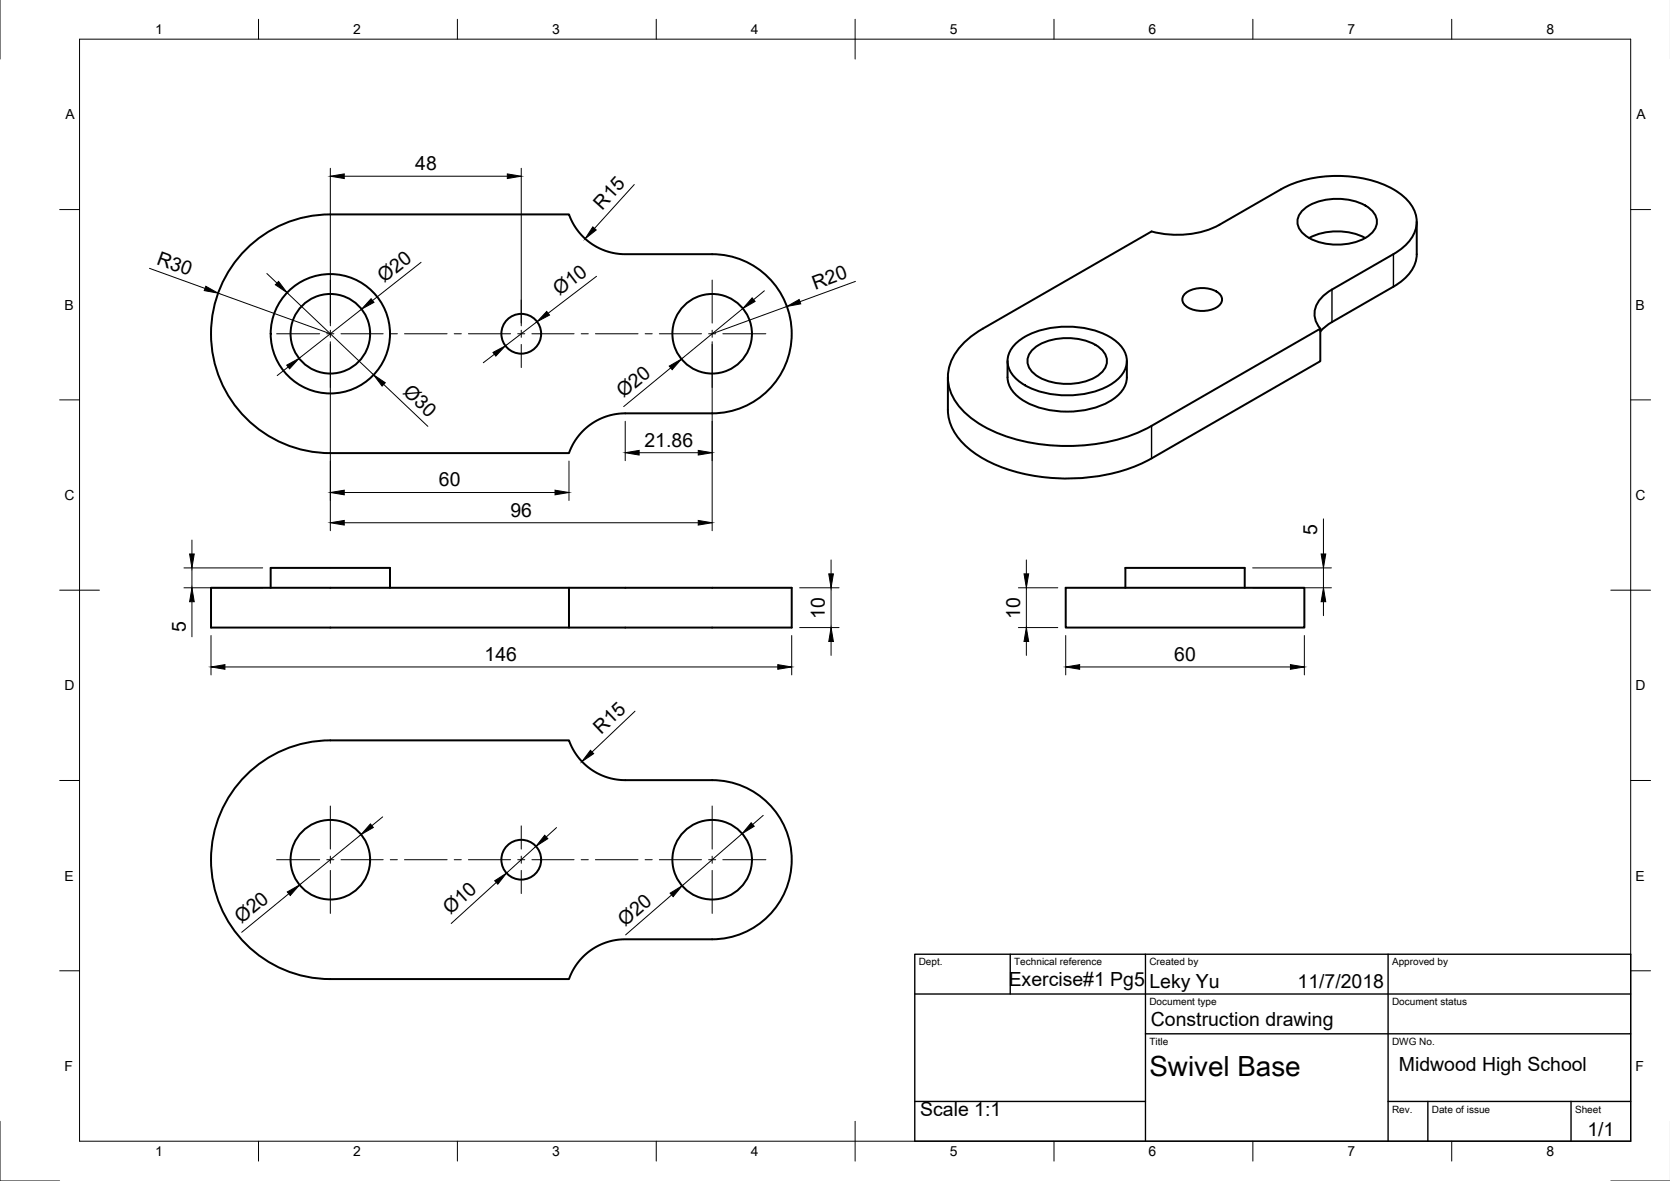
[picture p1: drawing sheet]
<svg xmlns="http://www.w3.org/2000/svg" width="420mm" height="297mm" viewBox="0 0 420 297" stroke-linecap="round" stroke-linejoin="round" font-family="sans-serif">
<!-- layer: Visible -->
<g fill="none" stroke="#000" stroke-width=".5">
<path d="M327.6 53a14 14 0 0 1 12.6-2.6 8.4 8.4 0 0 1 6 4.2 4 4 0 0 1-1.7 4.6 15 15 0 0 1-16.1 0 3.9 3.9 0 0 1-.8-6.2zM329.4 59.9a15.7 15.7 0 0 1 14.1 0M356.4 55.8v8.2a10 10 0 0 1-5.8 8.1l-16.1 9.3-2.3 2M61.9 62.7a29.9 29.9 0 0 1 21.2-8.8h60.1a15 15 0 0 0 14.1 10h21.9a20 20 0 0 1 20 20 20 20 0 0 1-20 20.1h-21.9a15 15 0 0 0-14.1 10h-60.1a30 30 0 0 1-27.7-18.6 30 30 0 0 1 6.5-32.7zM298.3 73.7a7.1 7.1 0 0 1 8.8 .5 2.09 2.09 0 0 1-1.1 3.2 7.6 7.6 0 0 1-7.7-.5 1.94 1.94 0 0 1 0-3.2zM253.5 90.8v4.1a7.3 7.3 0 0 0 4.4 6.1 23.1 23.1 0 0 0 22.3-.7 6.9 6.9 0 0 0 3.3-5.4v-4.1M255.7 86.2a20.3 20.3 0 0 1 15.1-3.9 17.2 17.2 0 0 1 11.3 4.8 5.6 5.6 0 0 1-.8 8.2 20.3 20.3 0 0 1-15.1 4 17.2 17.2 0 0 1-11.3-4.8 5.6 5.6 0 0 1 .8-8.3zM259.7 88.1a14 14 0 0 1 12.6-2.6 8.4 8.4 0 0 1 6 4.1 4 4 0 0 1-1.8 4.6 15 15 0 0 1-16 0 3.9 3.9 0 0 1-.8-6.1zM332.2 82.7a5.7 5.7 0 0 1 .9-8.5l2-1.4 15.5-8.9a9.9 9.9 0 0 0 5.8-8.1 9.9 9.9 0 0 0-5.8-8.2 31.3 31.3 0 0 0-28.3 0l-15.5 8.9a23.6 23.6 0 0 1-17.1 1.7l-42.4 24.5a16.3 16.3 0 0 0-8.6 10.1 11.6 11.6 0 0 0 3.9 10.8 34.7 34.7 0 0 0 20.4 8.3 46.1 46.1 0 0 0 26.7-4.8l42.5-24.4v8.1l-42.5 24.5a46.7 46.7 0 0 1-30.8 4.1 31.8 31.8 0 0 1-16.5-7.8 12.4 12.4 0 0 1-3.9-8.5v-8.2M68.1 147.8v-5h30v5M143.2 147.8h-90.1v10h90.1v-10h56v10h-56M268.1 147.8h60.1v10h-60.1z"/>
<path d="M283.1 147.8v-5h30.1v5M61.9 195a29.9 29.9 0 0 1 21.2-8.8h60.1a15 15 0 0 0 14.1 10h21.9a20 20 0 0 1 20 20 20 20 0 0 1-20 20h-21.9a15 15 0 0 0-14.1 10.1h-60.1a30 30 0 0 1-27.7-18.6 30 30 0 0 1 6.5-32.7z"/>
<circle cx="83.1" cy="83.9" r="10"/>
<circle cx="83.1" cy="83.9" r="15"/>
<circle cx="131.1" cy="83.9" r="5"/>
<circle cx="179.2" cy="83.9" r="10"/>
<circle cx="83.1" cy="216.2" r="10"/>
<circle cx="131.1" cy="216.2" r="5"/>
<circle cx="179.2" cy="216.2" r="10"/>
</g>
<!-- layer: Visible Narrow -->
<path d="M335.1 72.8v8.2M350.6 63.9v8.2M289.7 107.1v8.2" fill="none" stroke="#000" stroke-width=".35"/>
<!-- layer: Border -->
<g fill="none" stroke="#000" stroke-width=".25">
<path d="M0 -.1v15M20 9.9h390.3v277.1h-390.3zM65 4.8v5.1M115.1 4.8v5.1M165.1 4.8v5.1M215.1 4.8v10.1M265.2 4.8v5.1M315.2 4.8v5.1M365.2 4.8v5.1M15 52.7h5M410.3 52.7h5M15 100.6h5"/>
<path d="M410.3 100.6h5M15 148.4h10M405.3 148.4h10M15 196.3h5M410.3 196.3h5M15 244.2h5M410.3 244.2h5M0 282v15h15M65 287v5M115.1 287v5M165.1 287v5M215.1 282v10"/>
<path d="M265.2 287v5M315.2 287v5M365.2 287v5M405.3 297h14.9"/>
</g>
<!-- layer: Center Lines -->
<g fill="none" stroke="#000" stroke-width=".25">
<path d="M83.1 70.4v10.9M131.1 75.4v5.9M179.2 70.4v10.9M69.6 83.9h10.8M82.2 83.9h1.8M83.1 83.1v1.7M83.1 86.6v10.9M85.8 83.9h10.6M98.2 83.9h1.8M101.8 83.9h10.7M114.3 83.9h1.8M117.8 83.9h10.7"/>
<path d="M130.2 83.9h1.8M131.1 83.1v1.7M131.1 86.6v5.9M133.8 83.9h10.6M146.2 83.9h1.8M149.8 83.9h10.7M162.3 83.9h1.8M165.9 83.9h10.6M178.3 83.9h1.8M179.2 83.1v1.7M179.2 86.6v10.9M181.9 83.9h10.8"/>
<path d="M69.6 216.2h10.8M82.2 216.2h1.8M83.1 202.7v10.9M83.1 215.3v1.8M83.1 218.9v10.8M85.8 216.2h10.6M98.2 216.2h1.8M101.8 216.2h10.7M114.3 216.2h1.8M117.8 216.2h10.7M130.2 216.2h1.8M131.1 207.7v5.9"/>
<path d="M131.1 215.3v1.8M131.1 218.9v5.8M133.8 216.2h10.6M146.2 216.2h1.8M149.8 216.2h10.7M162.3 216.2h1.8M165.9 216.2h10.6M178.3 216.2h1.8M179.2 202.7v10.9M179.2 215.3v1.8M179.2 218.9v10.8M181.9 216.2h10.8"/>
</g>
<!-- layer: Dimensions -->
<g fill="none" stroke="#000" stroke-width=".25">
<path d="M83.1 42.3v39.6M86.6 44.3h41M131.1 42.3v39.6M159.6 46.4l-10 11.1M37.6 67.5l14 5M54.9 73.7l28.2 10.2M67.1 68.8l2.6 2.4M72.2 73.6l21.8 20.7M91 77.8l-15.8 12.3M105.9 66l-12.2 9.6M150.1 69.5l-12.2 9.3M186.9 77.6l-15.5 12.7"/>
<path d="M192.3 73.1l-2.7 2.3M198 77.1l-18.8 6.8M215.2 70.8l-13.9 5.1M72.5 92.3l-2.8 2.2M83.1 85.9v47.6M96.5 96.7l11.1 10.5M124.4 89.1l-2.8 2.1M135.1 80.9l-7.9 6.1M168.7 92.5l-11.8 9.8M179.2 85.9v47.6M143.1 116v9.9M157.3 106v9.9"/>
<path d="M160.8 113.9h14.9M48.3 135.8v3.5M86.6 123.9h53M86.6 131.5h89.1M333 130.5v8.8M46.3 142.8h19.8M46.3 147.8h19.8M48.3 142.8v5M48.3 151.3v8.9M53.1 159.8v10M199.2 159.8v10M201.2 147.8h9.9"/>
<path d="M201.2 157.8h9.9M209.1 140.8v3.5M209.1 147.8v10M256.2 147.8h9.9M256.2 157.8h9.9M258.2 140.8v3.5M258.2 147.8v10M268.1 159.8v10M315.2 142.8h19.8M315.2 147.8h19.8M328.2 159.8v10M333 142.8v5"/>
<path d="M333 151.3v3.5M56.6 167.8h139.1M159.8 178.9l-10.8 10.2M209.1 161.3v3.5M258.2 161.3v3.5M271.6 167.8h53.1M90.9 209.9l-15.5 12.7M96.3 205.5l-2.7 2.2M134.8 212.9l-7.4 6.7M140 208.1l-2.6 2.4M186.7 209.7l-15.1 13.1M192 205.1l-2.6 2.3"/>
<path d="M72.7 224.8l-11.9 9.7M124.9 222l-11.4 10.3M169 225.1l-11.6 10"/>
</g>
<g fill="#000" stroke="#000" stroke-width=".25">
<path d="M83.1 44.3l3.5-.6v1.2zM127.6 43.7l3.5 .6-3.5 .6zM149.1 57.1l.9 .7-2.8 2.2zM51.8 72l3.1 1.7-3.5-.6zM70.1 70.8l2.1 2.8-2.9-2zM93.4 75.1l.7 1-3.1 1.7zM137.5 78.3l.8 1-3.2 1.6zM189.2 74.9l.8 .9-3.1 1.8zM198 77.1l3.1-1.8 .4 1.1zM72.1 91.8l3.1-1.7-2.3 2.7zM94 94.3l2.9 2-.8 .8zM124 88.6l3.2-1.6-2.5 2.6z"/>
<path d="M168.4 92.1l3-1.8-2.3 2.7zM157.3 113.9l3.5-.6v1.2zM175.7 113.3l3.5 .6-3.5 .6zM47.7 139.3h1.2l-.6 3.5zM83.1 123.9l3.5-.6v1.2zM83.1 131.5l3.5-.6v1.2zM139.6 123.3l3.5 .6-3.5 .6zM175.7 130.9l3.5 .6-3.5 .6zM332.4 139.3h1.2l-.6 3.5zM48.3 147.8l.6 3.5h-1.2zM208.5 144.3h1.2l-.6 3.5zM257.6 144.3h1.2l-.6 3.5z"/>
<path d="M333 147.8l.6 3.5h-1.2zM53.1 167.8l3.5-.6v1.1zM195.7 167.2l3.5 .6-3.5 .5zM209.1 157.8l.6 3.5h-1.2zM258.2 157.8l.6 3.5h-1.2zM268.1 167.8l3.5-.6v1.1zM324.7 167.2l3.5 .6-3.5 .5zM148.6 188.7l.8 .9-3 1.9zM93.2 207.2l.7 .9-3 1.8zM137 210.1l.8 .8-3 2zM189 206.9l.8 .9-3.1 1.9zM72.3 224.3l3.1-1.7-2.4 2.6z"/>
<path d="M124.5 221.5l2.9-1.9-2.2 2.8zM168.6 224.6l3-1.8-2.2 2.7z"/>
</g>
<!-- layer: TitleBlock -->
<path d="M230.2 240h180.1v47h-180.1zM230.2 250h180.1M254.2 240v10M288.2 240v47M349.2 240v47M230.2 277h58M288.2 260h122.1M349.2 277h61.1M359.2 277v10M395.3 277v10" fill="none" stroke="#000" stroke-width=".35"/>
<text font-size="7" x="289.2" y="270.5">Swivel Base</text>
<g font-size="4.9">
<text x="104.5" y="42.8">48</text>
<text x="151.5" y="53" transform="rotate(-48 151.5 53)">R15</text>
<text x="39.2" y="66.4" transform="rotate(20 39.2 66.4)">R30</text>
<text x="96.7" y="71.2" transform="rotate(-38 96.7 71.2)">Ø20</text>
<text x="140.7" y="74.6" transform="rotate(-37 140.7 74.6)">Ø10</text>
<text x="205.1" y="72.8" transform="rotate(-20 205.1 72.8)">R20</text>
<text x="101.2" y="98.8" transform="rotate(44 101.2 98.8)">Ø30</text>
<text x="156.9" y="100.2" transform="rotate(-39 156.9 100.2)">Ø20</text>
<text x="162.2" y="112.3">21.86</text>
<text x="110.4" y="122.3">60</text>
<text x="128.4" y="129.9">96</text>
<text x="331.4" y="134.5" transform="rotate(-90 331.4 134.5)">5</text>
<text x="207.5" y="155.7" transform="rotate(-90 207.5 155.7)">10</text>
<text x="256.7" y="155.7" transform="rotate(-90 256.7 155.7)">10</text>
<text x="46.7" y="158.9" transform="rotate(-90 46.7 158.9)">5</text>
<text x="121.9" y="166.2">146</text>
<text x="295.5" y="166.2">60</text>
<text x="151.2" y="184.8" transform="rotate(-44 151.2 184.8)">R15</text>
<text x="60.8" y="232.4" transform="rotate(-39 60.8 232.4)">Ø20</text>
<text x="113.4" y="230.2" transform="rotate(-42 113.4 230.2)">Ø10</text>
<text x="157.3" y="233" transform="rotate(-41 157.3 233)">Ø20</text>
<text x="253.8" y="248.1">Exercise#1 Pg5</text>
<text x="289.2" y="248.5">Leky Yu</text>
<text x="326.5" y="248.5">11/7/2018</text>
<text x="289.6" y="258">Construction drawing</text>
<text x="352" y="269.4">Midwood High School</text>
<text x="231.5" y="280.6">Scale 1:1</text>
<text x="399.4" y="285.6">1/1</text>
</g>
<g font-size="3.5">
<text x="39" y="8.6">1</text>
<text x="88.9" y="8.6">2</text>
<text x="138.9" y="8.6">3</text>
<text x="188.9" y="8.6">4</text>
<text x="239" y="8.6">5</text>
<text x="288.9" y="8.6">6</text>
<text x="339" y="8.6">7</text>
<text x="389.1" y="8.6">8</text>
<text x="16.4" y="30">A</text>
<text x="411.7" y="30">A</text>
<text x="16.2" y="77.9">B</text>
<text x="411.5" y="77.9">B</text>
<text x="16.3" y="125.8">C</text>
<text x="411.5" y="125.8">C</text>
<text x="16.2" y="173.6">D</text>
<text x="411.5" y="173.6">D</text>
<text x="16.3" y="221.5">E</text>
<text x="411.5" y="221.5">E</text>
<text x="16.3" y="269.4">F</text>
<text x="411.5" y="269.4">F</text>
<text x="39" y="290.8">1</text>
<text x="88.9" y="290.8">2</text>
<text x="138.9" y="290.8">3</text>
<text x="188.9" y="290.8">4</text>
<text x="239" y="290.8">5</text>
<text x="288.9" y="290.8">6</text>
<text x="339" y="290.8">7</text>
<text x="389.1" y="290.8">8</text>
</g>
<g font-size="2.5">
<text x="231.2" y="242.8">Dept.</text>
<text x="255.2" y="242.8">Technical reference</text>
<text x="289.2" y="242.8">Created by</text>
<text x="350.2" y="242.8">Approved by</text>
<text x="289.2" y="252.8">Document type</text>
<text x="350.2" y="252.8">Document status</text>
<text x="289.2" y="262.8">Title</text>
<text x="350.2" y="262.8">DWG No.</text>
<text x="350.2" y="279.8">Rev.</text>
<text x="360.2" y="279.8">Date of issue</text>
<text x="396.3" y="279.8">Sheet</text>
</g>
</svg>
